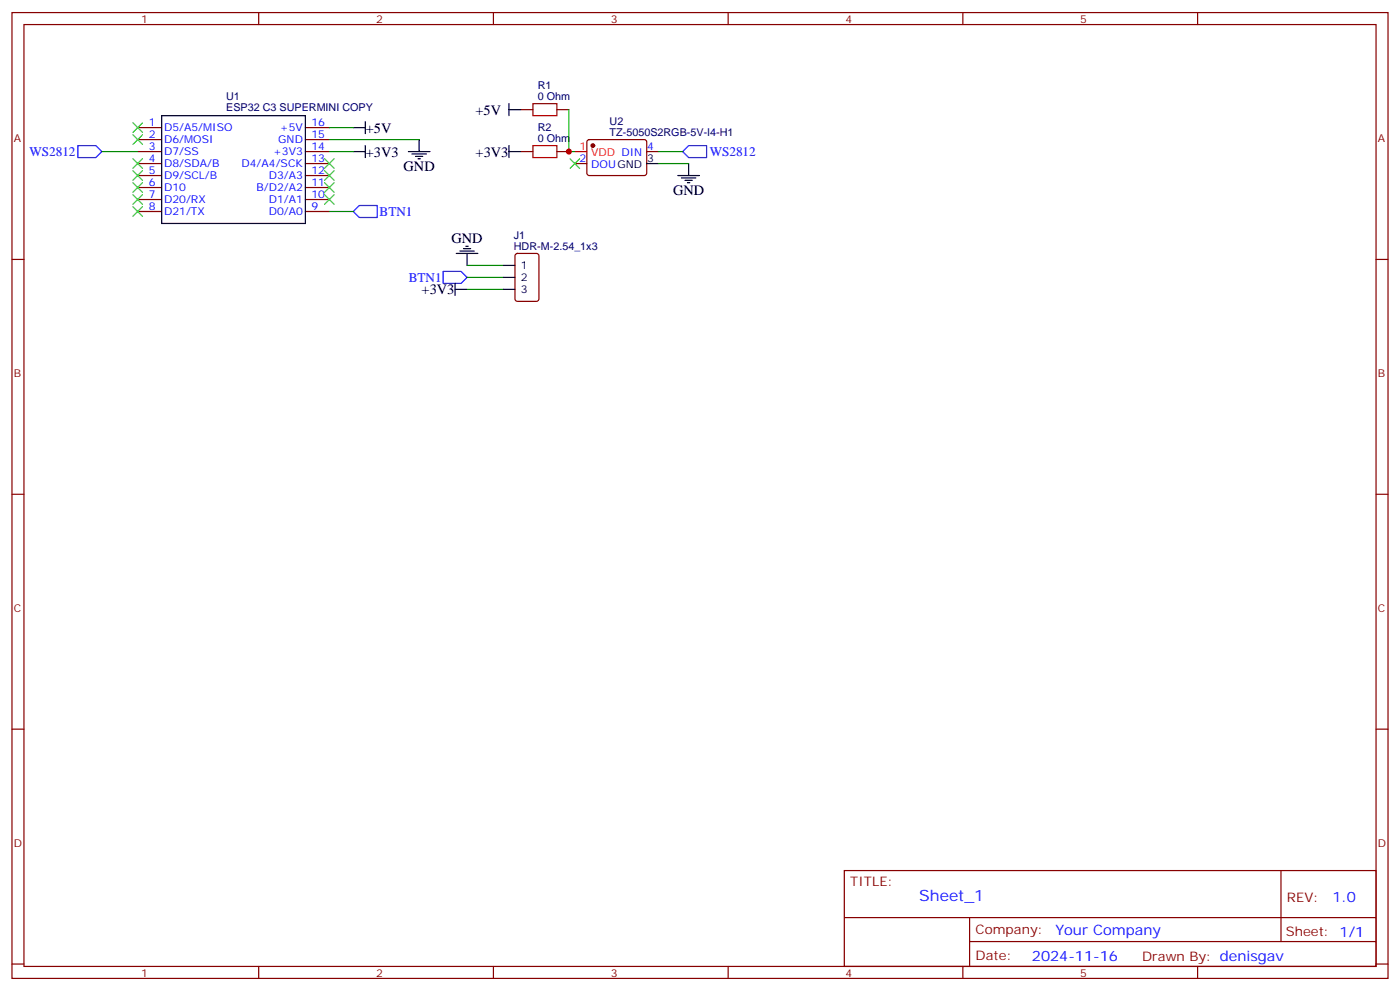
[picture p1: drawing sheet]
<svg xmlns="http://www.w3.org/2000/svg" width="412mm" height="292mm" viewBox="0 0 412 292" stroke-linecap="round" stroke-linejoin="round" font-family="sans-serif">
<g fill="none" stroke="#870000" stroke-width=".35">
<path d="M3.5 3.7h405.4v284.3h-405.4zM7.1 7.2h398.2v277.3h-398.2zM76.2 3.7v3.5M145.3 3.7v3.5M214.5 3.7v3.5M283.6 3.7v3.5M352.8 3.7v3.5M40.6 37.6h7M90 37.6h7M153.5 32.3h3.5M164 32.3h3.6M40.6 41.1h7"/>
<path d="M40.6 44.6h7M40.6 48.2h7M40.6 51.7h7M40.6 55.2h7M40.6 58.7h7M90 41.1h7M90 44.6h7M90 48.2h7M90 51.7h7M90 55.2h7M90 58.7h7M153.5 44.6h3.5"/>
<path d="M164 44.6h3.6M169.3 48.2h3.6M173.1 41.3l.5-.2 16.5 .1 .4 .6-.1 9.5-.6 .4-16.5-.1-.4-.6v-9.2zM190.5 44.6h3.5M3.5 76.4h3.6M40.6 62.3h7M90 62.3h7M151.9 74.8l.5-.2h5.6l.7 .4v13l-.4 .7h-5.9l-.7-.4v-13zM405.3 76.4h3.6M3.5 145.5h3.6M405.3 145.5h3.6M3.5 214.7h3.6"/>
<path d="M405.3 214.7h3.6M248.7 256.3h156.6v28.2h-156.6zM377.3 256.3v20.9M248.7 270.1h156.5M285.6 277.2h119.6M285.6 270.1v14.2M3.5 283.8h3.6M76.2 284.5v3.5M145.3 284.5v3.5M214.5 284.5v3.5M283.6 284.5v3.5M352.8 284.5v3.5"/>
<path d="M405.3 283.8h3.6"/>
</g>
<g fill="none" stroke="#000" stroke-width=".35">
<path d="M47.6 34h42.4v31.8h-42.4zM104.1 37.6h3.5M107.6 35.8v3.5M149.9 32.3h3.6M149.9 30.5v3.5M104.1 44.6h3.5M107.6 42.9v3.5M120.3 44.6h6.3M121.4 45.3h4.2M122.4 46h2.1M123.1 46.7h.7M123.5 41.1v3.5"/>
<path d="M149.9 44.6h3.6M149.9 42.9v3.5M190.5 48.2h3.5M199.7 51.7h6.3M200.7 52.4h4.3M201.8 53.1h2.1M202.5 53.8h.7M202.8 48.2v3.5M134.4 74.6h6.4M135.5 73.9h4.2M136.5 73.2h2.1M137.2 72.5h.7"/>
<path d="M137.6 74.6v3.5M148.2 78.1h3.5M134.1 85.2h3.5M134.1 83.4v3.6M148.2 85.2h3.5M148.2 81.7h3.5"/>
</g>
<path d="M22.9 42.9h5.3l1.8 1.7-1.8 1.8h-5.3zM201.1 44.6l1.7-1.7h5.3v3.5h-5.3zM104.1 62.3l1.7-1.8h5.3v3.5h-5.3zM130.5 79.9h5.3l1.8 1.8-1.8 1.7h-5.3z" fill="none" stroke="#00f" stroke-width=".35"/>
<path d="M97 37.6h7.1M167.6 32.3v12.3h1.7M30 44.6h10.6M97 44.6h7.1M97 41.1h26.5M194 44.6h7.1M194 48.2h8.8M97 62.3h7.1M137.6 78.1h10.6M137.6 81.7h10.6M137.6 85.2h10.6" fill="none" stroke="#008700" stroke-width=".35"/>
<g fill="none" stroke="#3c3" stroke-width=".35">
<path d="M39.2 36.2l2.8 2.8M39.2 39.7l2.8 2.8M42 36.2l-2.8 2.8M42 39.7l-2.8 2.8M39.2 46.7l2.8 2.9M39.2 50.3l2.8 2.8M39.2 53.8l2.8 2.8M39.2 57.3l2.8 2.8M42 46.7l-2.8 2.9M42 50.3l-2.8 2.8M42 53.8l-2.8 2.8M42 57.3l-2.8 2.8"/>
<path d="M95.6 46.7l2.8 2.9M95.6 50.3l2.8 2.8M95.6 53.8l2.8 2.8M95.6 57.3l2.8 2.8M98.4 46.7l-2.8 2.9M98.4 50.3l-2.8 2.8M98.4 53.8l-2.8 2.8M98.4 57.3l-2.8 2.8M167.9 46.7l2.8 2.9M170.7 46.7l-2.8 2.9M39.2 60.9l2.8 2.8M42 60.9l-2.8 2.8"/>
</g>
<circle cx="174.6" cy="42.9" r=".53" fill="#870000" stroke="#870000" stroke-width=".35"/>
<path d="M169.3 44.6h3.6" fill="none" stroke="#f00" stroke-width=".35"/>
<path d="M157 30.5h7v3.5h-7zM157 42.9h7v3.5h-7z" fill="none" stroke="#a10000" stroke-width=".35"/>
<circle cx="167.6" cy="44.6" r=".88" fill="#c00"/>
<text font-size="4.6" fill="#00f" x="270.8" y="265.3">Sheet_1</text>
<g font-size="4.2">
<text x="140.1" y="33.8">+5V</text>
<text x="107.8" y="39.1">+5V</text>
<text x="107.8" y="46.1">+3V3</text>
<text x="140.1" y="46.1">+3V3</text>
<text x="118.9" y="50.3">GND</text>
<text x="198.3" y="57.3">GND</text>
<text x="133" y="71.5">GND</text>
<text x="124.2" y="86.7">+3V3</text>
</g>
<g font-size="4.2" fill="#00f">
<text x="392.5" y="265.6">1.0</text>
<text x="310.9" y="275.1">Your Company</text>
<text x="304" y="282.9">2024-11-16</text>
</g>
<g font-size="3.9" fill="#00f">
<text x="8.7" y="45.9">WS2812</text>
<text x="209" y="46">WS2812</text>
<text x="111.8" y="63.5">BTN1</text>
<text x="120.4" y="82.9">BTN1</text>
</g>
<g font-size="3.9" fill="#800">
<text x="250.5" y="260.9">TITLE:</text>
<text x="379.1" y="265.6">REV:</text>
<text x="287.4" y="275.1">Company:</text>
<text x="378.7" y="275.7">Sheet: 1/1</text>
<text x="287.4" y="282.8">Date:</text>
<text x="336.4" y="282.8">Drawn By: denisgav</text>
</g>
<g font-size="3.2" fill="#800">
<text x="41.6" y="6.7">1</text>
<text x="110.8" y="6.7">2</text>
<text x="179.9" y="6.7">3</text>
<text x="249.1" y="6.7">4</text>
<text x="318.2" y="6.7">5</text>
<text x="4.1" y="41.8">A</text>
<text x="405.9" y="41.8">A</text>
<text x="4.1" y="110.9">B</text>
<text x="405.9" y="110.9">B</text>
<text x="4.1" y="180.1">C</text>
<text x="405.9" y="180.1">C</text>
<text x="4.1" y="249.2">D</text>
<text x="405.9" y="249.2">D</text>
<text x="41.6" y="287.5">1</text>
<text x="110.8" y="287.5">2</text>
<text x="179.9" y="287.5">3</text>
<text x="249.1" y="287.5">4</text>
<text x="318.2" y="287.5">5</text>
</g>
<g font-size="3.2" fill="#000080">
<text x="66.6" y="29.4">U1</text>
<text x="158.4" y="29.5">0 Ohm</text>
<text x="158.4" y="26.3">R1</text>
<text x="66.6" y="32.7">ESP32 C3 SUPERMINI COPY</text>
<text x="158.4" y="41.8">0 Ohm</text>
<text x="158.4" y="38.6">R2</text>
<text x="179.6" y="40">TZ-5050S2RGB-5V-I4-H1</text>
<text x="179.6" y="36.9">U2</text>
<text x="151.4" y="70.4">J1</text>
<text x="151.4" y="73.6">HDR-M-2.54_1x3</text>
</g>
<g font-size="3.2" fill="#00f">
<text x="43.8" y="37.2">1</text>
<text x="43.8" y="40.7">2</text>
<text x="48.3" y="38.6">D5/A5/MISO</text>
<text x="82.5" y="38.6">+5V</text>
<text x="91.7" y="40.7">15</text>
<text x="91.7" y="37.2">16</text>
<text x="43.8" y="44.3">3</text>
<text x="43.8" y="47.8">4</text>
<text x="48.3" y="42.2">D6/MOSI</text>
<text x="48.3" y="45.7">D7/SS</text>
<text x="80.5" y="45.7">+3V3</text>
<text x="82" y="42.2">GND</text>
<text x="91.7" y="47.8">13</text>
<text x="91.7" y="44.3">14</text>
<text x="170.7" y="47.8">2</text>
<text x="190.7" y="44.3">4</text>
<text x="43.8" y="51.3">5</text>
<text x="48.3" y="49.2">D8/SDA/B</text>
<text x="48.3" y="52.7">D9/SCL/B</text>
<text x="71.1" y="49.2">D4/A4/SCK</text>
<text x="79.2" y="52.7">D3/A3</text>
<text x="91.7" y="51.3">12</text>
<text x="174.2" y="49.6">DOUGND</text>
<text x="43.8" y="54.9">6</text>
<text x="43.8" y="58.4">7</text>
<text x="48.3" y="56.3">D10</text>
<text x="48.3" y="59.8">D20/RX</text>
<text x="75.6" y="56.3">B/D2/A2</text>
<text x="79.2" y="59.8">D1/A1</text>
<text x="91.7" y="58.4">10</text>
<text x="91.7" y="54.9">11</text>
<text x="43.8" y="61.9">8</text>
<text x="48.3" y="63.3">D21/TX</text>
<text x="79.2" y="63.3">D0/A0</text>
<text x="91.7" y="61.9">9</text>
</g>
<g font-size="3.2" fill="#f00">
<text x="170.7" y="44.3">1</text>
<text x="174.2" y="46">VDD DIN</text>
</g>
<g font-size="3.2">
<text x="190.7" y="47.8">3</text>
<text x="153.5" y="79.2">1</text>
<text x="153.5" y="82.7">2</text>
<text x="153.5" y="86.3">3</text>
</g>
</svg>
